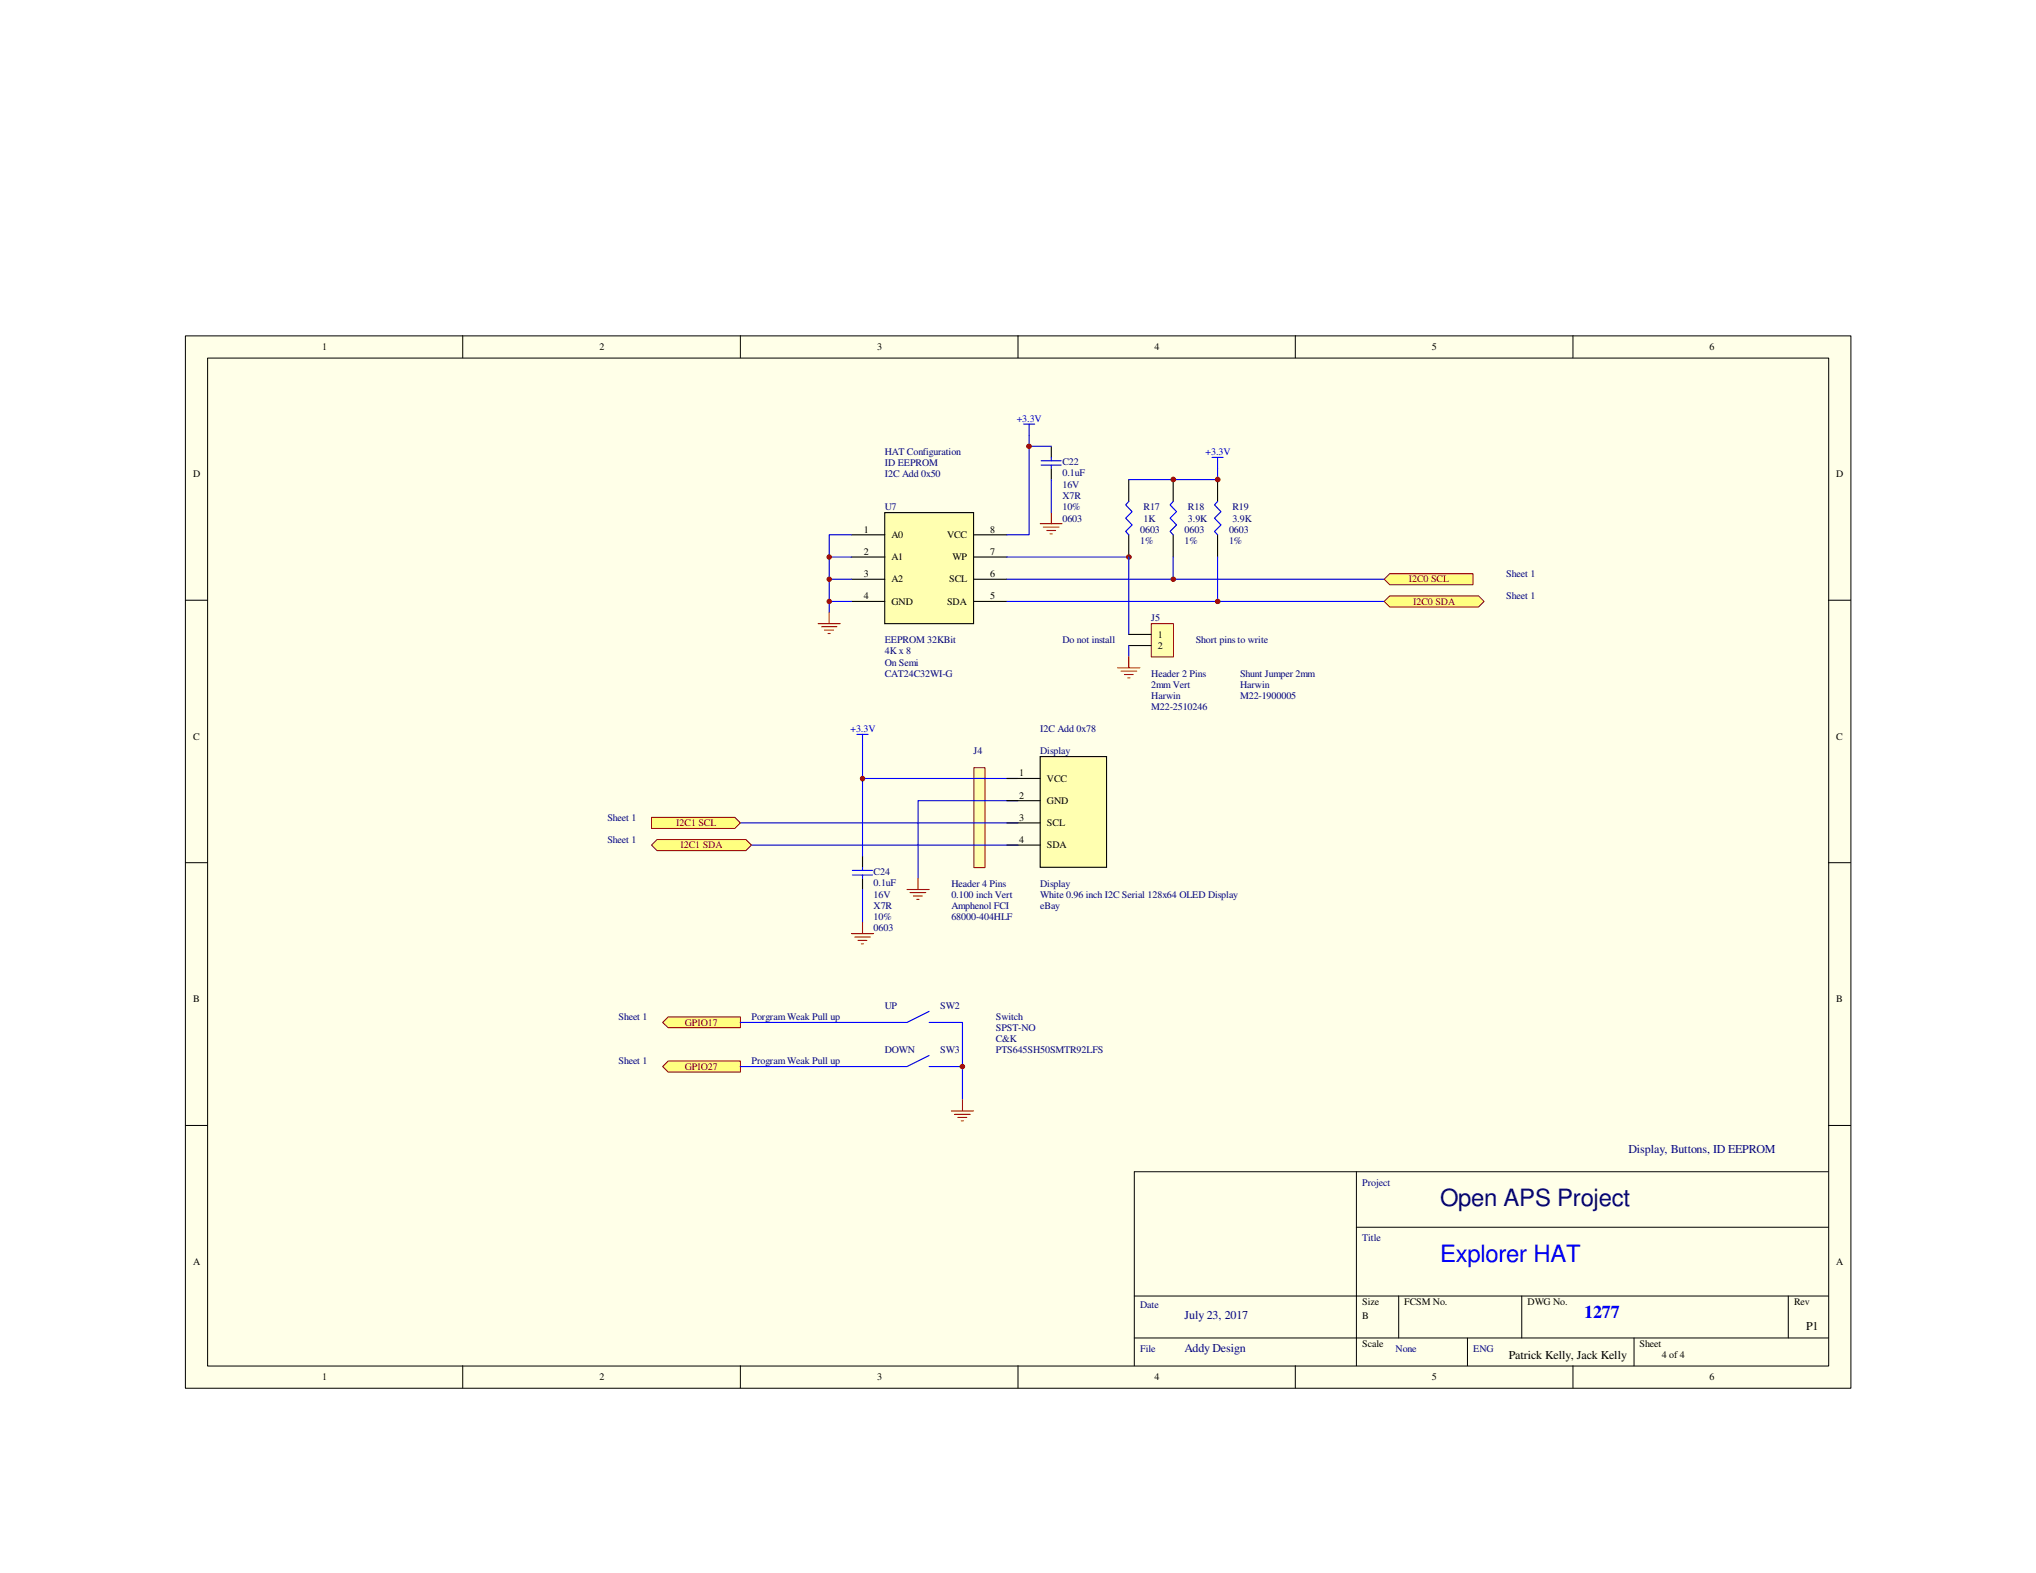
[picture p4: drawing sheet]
<svg xmlns="http://www.w3.org/2000/svg" width="279mm" height="216mm" viewBox="0 0 279 216" stroke-linecap="round" stroke-linejoin="round" font-family="sans-serif">
<path d="M25.4 46.1h228.6v144.4h-228.6z" fill="#ffffe8"/>
<g fill="none" stroke="#000" stroke-width=".14">
<path d="M25.4 46.1h228.6v144.4h-228.6zM28.5 49.1h222.5v138.4h-222.5zM63.5 46.1v3M101.6 46.1v3M139.7 46.1v3M177.8 46.1v3M215.9 46.1v3M25.4 82.4h3.1M250.9 82.4h3.1M25.4 118.4h3.1M250.9 118.4h3.1M25.4 154.5h3.1"/>
<path d="M250.9 154.5h3.1M155.7 177.9h95.2M186.1 160.8v26.7M186.1 168.4h64.8M191.9 177.9v5.7M208.8 177.9v5.7M245.4 177.9v5.7M250.9 160.8h-95.2v26.7M63.5 187.5v3M101.6 187.5v3M139.7 187.5v3M155.7 183.6h95.2"/>
<path d="M177.8 187.5v3M201.4 183.6v3.9M215.9 187.5v3M224.2 183.6v3.9"/>
</g>
<path d="M133.7 105.4h1.5v13.7h-1.5z" fill="#ffffb0"/>
<path d="M133.6 105.4h1.6v13.7h-1.6z" fill="none" stroke="#800000" stroke-width=".14"/>
<path d="M100.1 112.9h39.6M100.1 116h39.6M117.6 100.8h1.5M118.4 100.8v6h21.3M139.7 109.9h-13.7v10.7" fill="none" stroke="#00f" stroke-width=".15"/>
<path d="M124.5 122.1h3M124.9 122.5h2.1M125.3 123h1.3M125.8 123.4h.3M126 120.6v1.5" fill="none" stroke="#f00" stroke-width=".15"/>
<path d="M89.4 112.2h11.4l.8 .7-.8 .8h-11.4z" fill-rule="evenodd" fill="#ffff80"/>
<path d="M89.4 112.2h11.4l.8 .7-.8 .8h-11.4z" fill="none" stroke="#800000" stroke-width=".14"/>
<path d="M89.4 116l.8-.8h12.2l.7 .8-.7 .8h-12.2z" fill-rule="evenodd" fill="#ffff80"/>
<path d="M89.4 116l.8-.8h12.2l.7 .8-.7 .8h-12.2z" fill="none" stroke="#800000" stroke-width=".14"/>
<path d="M90.9 140.3l.8-.7h9.9v1.5h-9.9z" fill-rule="evenodd" fill="#ffff80"/>
<path d="M90.9 140.3l.8-.7h9.9v1.5h-9.9z" fill="none" stroke="#800000" stroke-width=".14"/>
<path d="M90.9 146.4l.8-.8h9.9v1.6h-9.9z" fill-rule="evenodd" fill="#ffff80"/>
<path d="M90.9 146.4l.8-.8h9.9v1.6h-9.9z" fill="none" stroke="#800000" stroke-width=".14"/>
<path d="M127.5 138.8l-3 1.5h-22.9M127.5 140.3h4.6v10.7M127.5 144.9l-3 1.5h-22.9M127.5 146.4h4.6" fill="none" stroke="#00f" stroke-width=".15"/>
<path d="M130.6 152.5h3M131 153h2.1M131.4 153.4h1.3M131.9 153.8h.3M132.1 151v1.5" fill="none" stroke="#f00" stroke-width=".15"/>
<circle cx="132.1" cy="146.4" r=".3" fill="#800000"/>
<circle cx="132.1" cy="146.4" r=".3" fill="none" stroke="#800000" stroke-width=".14"/>
<path d="M121.4 70.4h12.2v15.2h-12.2z" fill-rule="evenodd" fill="#ffffb0"/>
<path d="M116.8 73.4h4.6M116.8 76.5h4.6M116.8 79.5h4.6M121.4 70.4h12.2v15.2h-12.2zM133.6 73.4h4.6M133.6 76.5h4.6M133.6 79.5h4.6M116.8 82.5h4.6M133.6 82.5h4.6" fill="none" stroke="#000" stroke-width=".15"/>
<path d="M113.8 76.5h3M113.8 79.5h3M116.8 73.4h-3v10.7M113.8 82.5h3" fill="none" stroke="#00f" stroke-width=".15"/>
<path d="M112.3 85.6h3M112.7 86h2.1M113.2 86.5h1.2M113.6 87h.3M113.8 84.1v1.5" fill="none" stroke="#f00" stroke-width=".15"/>
<circle cx="113.8" cy="76.5" r=".3" fill="#800000"/>
<circle cx="113.8" cy="76.5" r=".3" fill="none" stroke="#800000" stroke-width=".14"/>
<circle cx="113.8" cy="79.5" r=".3" fill="#800000"/>
<circle cx="113.8" cy="79.5" r=".3" fill="none" stroke="#800000" stroke-width=".14"/>
<circle cx="113.8" cy="82.5" r=".3" fill="#800000"/>
<circle cx="113.8" cy="82.5" r=".3" fill="none" stroke="#800000" stroke-width=".14"/>
<path d="M140.5 58.2h1.5M141.2 58.2v15.2h-3M141.2 61.3h3.1M142.9 63.8h2.7M142.9 63.2h2.7M144.3 62.8v.4M144.3 63.8v.5" fill="none" stroke="#00f" stroke-width=".15"/>
<path d="M144.3 61.3v1.5M144.3 64.3v1.5" fill="none" stroke="#000" stroke-width=".15"/>
<circle cx="141.2" cy="61.3" r=".3" fill="#800000"/>
<circle cx="141.2" cy="61.3" r=".3" fill="none" stroke="#800000" stroke-width=".14"/>
<path d="M142.7 71.9h3.1M143.2 72.3h2.1M143.6 72.8h1.3M144.1 73.3h.3M144.3 70.4v1.5" fill="none" stroke="#f00" stroke-width=".15"/>
<path d="M138.2 76.5h16.7M138.2 79.5h51.7M144.3 65.8v4.6M154.9 68.8l-.4 .5 .9 .9-.9 .9 .9 1-.9 .8 .4 .5M161 68.8l-.4 .5 .9 .9-.9 .9 .9 1-.9 .8 .4 .5M161 76.5v3M166.3 62.8h1.6M167.1 68.8l-.4 .5 .9 .9-.9 .9 .9 1-.9 .8 .4 .5M167.1 62.8v3h-12.2M167.1 76.5v6M138.2 82.5h51.7" fill="none" stroke="#00f" stroke-width=".15"/>
<path d="M154.9 65.8v3M154.9 73.4v3.1M161 65.8v3M161 73.4v3.1M167.1 65.8v3M167.1 73.4v3.1" fill="none" stroke="#000" stroke-width=".15"/>
<circle cx="161" cy="65.8" r=".32" fill="#800000"/>
<circle cx="161" cy="65.8" r=".32" fill="none" stroke="#800000" stroke-width=".14"/>
<circle cx="167.1" cy="65.8" r=".32" fill="#800000"/>
<circle cx="167.1" cy="65.8" r=".32" fill="none" stroke="#800000" stroke-width=".14"/>
<circle cx="161" cy="79.5" r=".31" fill="#800000"/>
<circle cx="161" cy="79.5" r=".31" fill="none" stroke="#800000" stroke-width=".14"/>
<circle cx="167.1" cy="82.5" r=".31" fill="#800000"/>
<circle cx="167.1" cy="82.5" r=".31" fill="none" stroke="#800000" stroke-width=".14"/>
<circle cx="154.9" cy="76.5" r=".31" fill="#800000"/>
<circle cx="154.9" cy="76.5" r=".31" fill="none" stroke="#800000" stroke-width=".14"/>
<path d="M154.9 76.5v10.6" fill="none" stroke="#00f" stroke-width=".15"/>
<path d="M158 85.6h3v4.6h-3z" fill="#ffffb0"/>
<path d="M158 85.6h3v4.6h-3z" fill="none" stroke="#800000" stroke-width=".14"/>
<path d="M154.9 87.1h3M154.9 88.6h3" fill="none" stroke="#000" stroke-width=".15"/>
<path d="M154.9 88.6v1.5" fill="none" stroke="#00f" stroke-width=".15"/>
<path d="M153.4 91.7h3M153.8 92.1h2.2M154.3 92.6h1.2M154.8 93h.3M154.9 90.1v1.6" fill="none" stroke="#f00" stroke-width=".15"/>
<path d="M189.9 79.5l.8-.8h11.4v1.6h-11.4z" fill-rule="evenodd" fill="#ffff80"/>
<path d="M189.9 79.5l.8-.8h11.4v1.6h-11.4z" fill="none" stroke="#800000" stroke-width=".14"/>
<path d="M189.9 82.5l.8-.7h12.2l.8 .7-.8 .8h-12.2z" fill-rule="evenodd" fill="#ffff80"/>
<path d="M189.9 82.5l.8-.7h12.2l.8 .7-.8 .8h-12.2z" fill="none" stroke="#800000" stroke-width=".14"/>
<path d="M142.7 103.8h9.1v15.2h-9.1z" fill-rule="evenodd" fill="#ffffb0"/>
<path d="M118.4 117.5v1.5M138.2 106.8h4.5M138.2 109.9h4.5M138.2 112.9h4.5M138.2 116h4.5M142.7 103.8h9.1v15.2h-9.1zM118.4 120.6v1.5" fill="none" stroke="#000" stroke-width=".15"/>
<path d="M117 119.5h2.7M118.4 106.8v10.7M118.4 119v.5M117 120.1h2.7M118.4 120.1v.5" fill="none" stroke="#00f" stroke-width=".15"/>
<circle cx="118.4" cy="106.9" r=".31" fill="#800000"/>
<circle cx="118.4" cy="106.9" r=".31" fill="none" stroke="#800000" stroke-width=".14"/>
<path d="M118.4 122.1v4.5" fill="none" stroke="#00f" stroke-width=".15"/>
<path d="M116.8 128.1h3.1M117.3 128.6h2.1M117.7 129.1h1.3M118.2 129.5h.3M118.4 126.6v1.5" fill="none" stroke="#f00" stroke-width=".15"/>
<text font-size="3.3" fill="#000080" x="197.6" y="165.6">Open APS Project</text>
<text font-size="3.3" fill="#00f" x="197.6" y="173.2">Explorer HAT</text>
<text font-size="2.5" fill="#00f" x="217.4" y="180.9">1277</text>
<g font-size="1.6" fill="#000080">
<text x="223.5" y="158.2">Display, Buttons, ID EEPROM</text>
<text x="162.6" y="181">July 23, 2017</text>
<text x="162.6" y="185.5">Addy Design</text>
</g>
<g font-size="1.6">
<text x="247.9" y="182.5">P1</text>
<text x="207.1" y="186.5">Patrick Kelly, Jack Kelly</text>
</g>
<g font-size="1.4">
<text x="44.2" y="48">1</text>
<text x="82.3" y="48">2</text>
<text x="120.4" y="48">3</text>
<text x="158.5" y="48">4</text>
<text x="196.5" y="48">5</text>
<text x="234.6" y="48">6</text>
<text x="26.5" y="65.5">D</text>
<text x="252" y="65.5">D</text>
<text x="118.5" y="73.1">1</text>
<text x="118.5" y="76.2">2</text>
<text x="122.3" y="73.9">A0</text>
<text x="122.3" y="76.9">A1</text>
<text x="130" y="73.9">VCC</text>
<text x="130.7" y="76.9">WP</text>
<text x="135.9" y="73.1">8</text>
<text x="135.9" y="76.2">7</text>
<text x="118.5" y="79.2">3</text>
<text x="118.5" y="82.2">4</text>
<text x="122.3" y="79.9">A2</text>
<text x="122.3" y="83">GND</text>
<text x="130" y="83">SDA</text>
<text x="130.3" y="79.9">SCL</text>
<text x="135.9" y="82.2">5</text>
<text x="135.9" y="79.2">6</text>
<text x="158.9" y="87.5">1</text>
<text x="158.9" y="89.1">2</text>
<text x="26.5" y="101.5">C</text>
<text x="252" y="101.5">C</text>
<text x="139.9" y="106.6">1</text>
<text x="143.7" y="107.3">VCC</text>
<text x="139.9" y="109.6">2</text>
<text x="139.9" y="112.6">3</text>
<text x="143.7" y="110.4">GND</text>
<text x="143.7" y="113.4">SCL</text>
<text x="139.9" y="115.7">4</text>
<text x="143.7" y="116.4">SDA</text>
<text x="26.5" y="137.6">B</text>
<text x="252" y="137.6">B</text>
<text x="26.5" y="173.6">A</text>
<text x="252" y="173.6">A</text>
<text x="186.9" y="179.1">Size</text>
<text x="192.7" y="179.1">FCSM No.</text>
<text x="209.6" y="179.1">DWG No.</text>
<text x="246.2" y="179.1">Rev</text>
<text x="186.9" y="181.1">B</text>
<text x="186.9" y="184.9">Scale</text>
<text x="225" y="184.9">Sheet</text>
<text x="44.2" y="189.4">1</text>
<text x="82.3" y="189.4">2</text>
<text x="120.4" y="189.4">3</text>
<text x="158.5" y="189.4">4</text>
<text x="196.5" y="189.4">5</text>
<text x="228" y="186.4">4 of 4</text>
<text x="234.6" y="189.4">6</text>
</g>
<g font-size="1.4" fill="#00f">
<text x="139.5" y="57.9">+3.3V</text>
<text x="165.4" y="62.4">+3.3V</text>
<text x="116.7" y="100.5">+3.3V</text>
</g>
<g font-size="1.4" fill="#000080">
<text x="121.4" y="62.4">HAT Configuration</text>
<text x="121.4" y="64">ID EEPROM</text>
<text x="121.4" y="65.5">I2C Add 0x50</text>
<text x="145.8" y="63.8">C22</text>
<text x="145.8" y="65.4">0.1uF</text>
<text x="121.4" y="70.1">U7</text>
<text x="145.8" y="67">16V</text>
<text x="145.8" y="68.5">X7R</text>
<text x="145.8" y="70.1">10%</text>
<text x="145.8" y="71.6">0603</text>
<text x="156.9" y="70.1">R17</text>
<text x="156.9" y="71.6">1K</text>
<text x="163" y="70.1">R18</text>
<text x="163" y="71.6">3.9K</text>
<text x="169.1" y="70.1">R19</text>
<text x="169.1" y="71.6">3.9K</text>
<text x="156.5" y="73.1">0603</text>
<text x="156.5" y="74.6">1%</text>
<text x="162.6" y="73.1">0603</text>
<text x="162.6" y="74.6">1%</text>
<text x="168.7" y="73.1">0603</text>
<text x="168.7" y="74.6">1%</text>
<text x="206.7" y="79.2">Sheet 1</text>
<text x="206.7" y="82.2">Sheet 1</text>
<text x="121.4" y="88.3">EEPROM 32KBit</text>
<text x="121.4" y="89.8">4K x 8</text>
<text x="145.8" y="88.3">Do not install</text>
<text x="158" y="85.3">J5</text>
<text x="164.1" y="88.3">Short pins to write</text>
<text x="121.4" y="92.9">CAT24C32WI-G</text>
<text x="121.4" y="91.4">On Semi</text>
<text x="158" y="92.9">Header 2 Pins</text>
<text x="158" y="94.4">2mm Vert</text>
<text x="158" y="95.9">Harwin</text>
<text x="170.2" y="92.9">Shunt Jumper 2mm</text>
<text x="170.2" y="94.4">Harwin</text>
<text x="170.2" y="95.9">M22-1900005</text>
<text x="142.7" y="100.5">I2C Add 0x78</text>
<text x="158" y="97.4">M22-2510246</text>
<text x="133.6" y="103.5">J4</text>
<text x="142.7" y="103.5">Display</text>
<text x="83.4" y="112.6">Sheet 1</text>
<text x="83.4" y="115.7">Sheet 1</text>
<text x="119.9" y="120.1">C24</text>
<text x="119.9" y="121.6">0.1uF</text>
<text x="119.9" y="123.3">16V</text>
<text x="119.9" y="124.8">X7R</text>
<text x="130.6" y="121.8">Header 4 Pins</text>
<text x="130.6" y="123.3">0.100 inch Vert</text>
<text x="130.6" y="124.8">Amphenol FCI</text>
<text x="142.7" y="124.8">eBay</text>
<text x="142.7" y="121.8">Display</text>
<text x="142.7" y="123.3">White 0.96 inch I2C Serial 128x64 OLED Display</text>
<text x="119.9" y="126.3">10%</text>
<text x="119.9" y="127.8">0603</text>
<text x="130.6" y="126.3">68000-404HLF</text>
<text x="84.9" y="140">Sheet 1</text>
<text x="103.1" y="140">Porgram Weak Pull up</text>
<text x="121.4" y="138.5">UP</text>
<text x="129" y="138.5">SW2</text>
<text x="136.7" y="140">Switch</text>
<text x="136.7" y="141.5">SPST-NO</text>
<text x="136.7" y="143">C&amp;K</text>
<text x="84.9" y="146.1">Sheet 1</text>
<text x="103.1" y="146.1">Program Weak Pull up</text>
<text x="121.4" y="144.6">DOWN</text>
<text x="129" y="144.6">SW3</text>
<text x="136.7" y="144.6">PTS645SH50SMTR92LFS</text>
<text x="186.9" y="162.8">Project</text>
<text x="186.9" y="170.4">Title</text>
<text x="156.5" y="179.5">Date</text>
<text x="156.5" y="185.6">File</text>
<text x="191.5" y="185.6">None</text>
<text x="202.2" y="185.6">ENG</text>
</g>
<g font-size="1.4" fill="#800000">
<text x="193.3" y="79.9">I2C0 SCL</text>
<text x="193.9" y="83">I2C0 SDA</text>
<text x="92.8" y="113.4">I2C1 SCL</text>
<text x="93.4" y="116.4">I2C1 SDA</text>
<text x="94" y="140.8">GPIO17</text>
<text x="94" y="146.9">GPIO27</text>
</g>
</svg>
